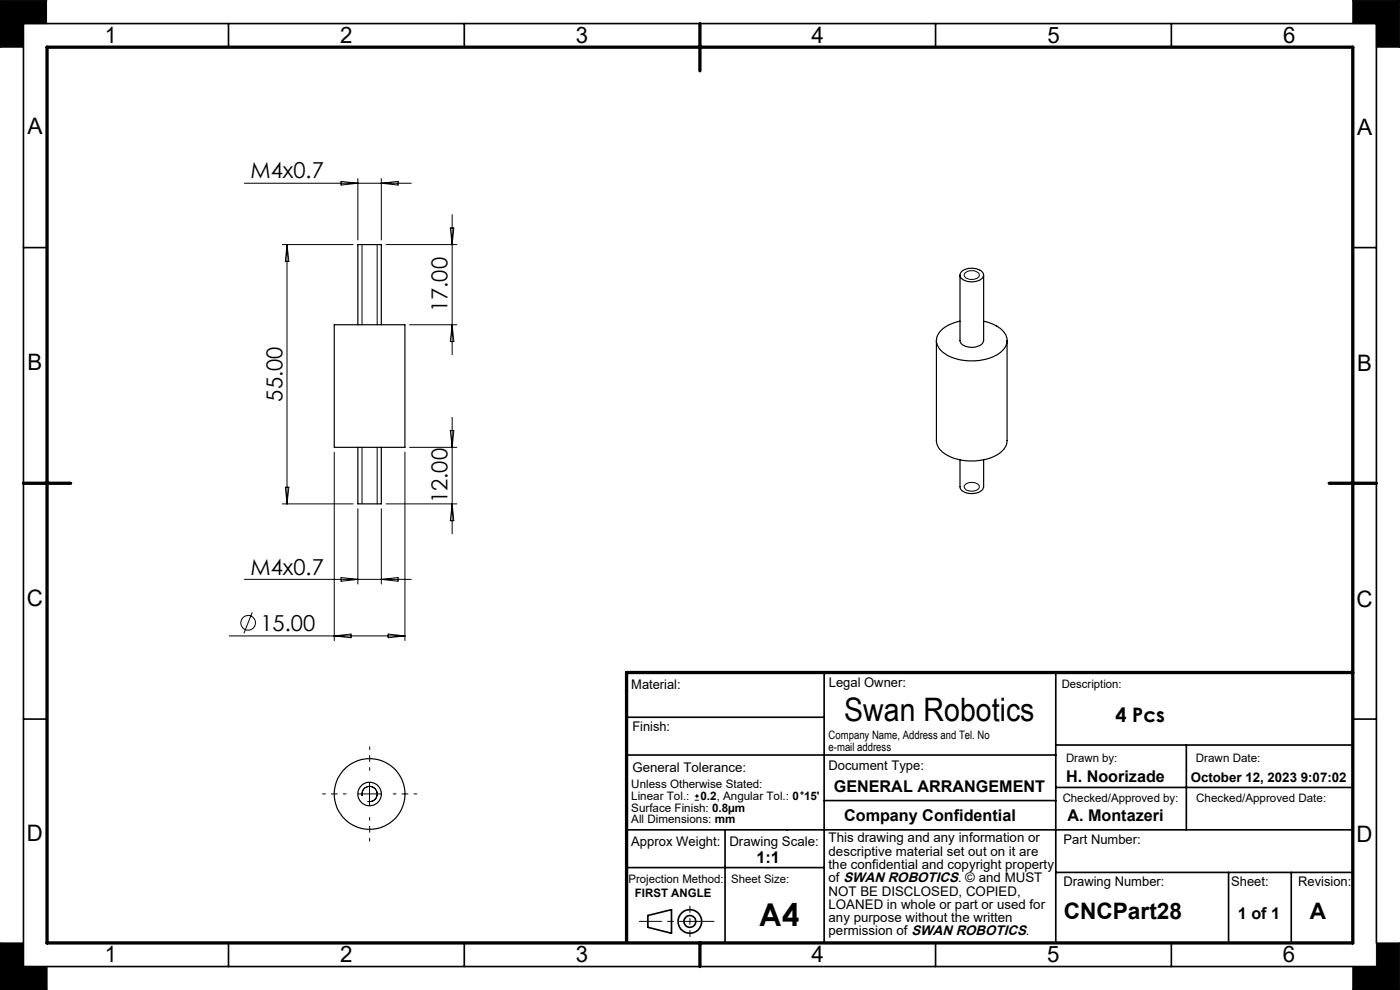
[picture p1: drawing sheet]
<svg xmlns="http://www.w3.org/2000/svg" width="297mm" height="210mm" viewBox="0 0 297 210" stroke-linecap="round" stroke-linejoin="round" font-family="sans-serif">
<g fill="none" stroke="#000" stroke-width=".25">
<path d="M203.7 58.3v13.9a1.99 1.99 0 0 0 2.3 1.5 2.38 2.38 0 0 0 2.7-1.5v-13.9M203.9 57.7a3.4 3.4 0 0 1 4.7 .3 1.49 1.49 0 0 1-1.7 1.7 3 3 0 0 1-3.2-1v-.4zM70.9 68.9h15v26h-15zM75.9 68.9v-17h5v17M198.6 72.2v21.2a3.9 3.9 0 0 0 2.9 3.4 11.4 11.4 0 0 0 10.8-.8 3.5 3.5 0 0 0 1.3-2.6v-21.2M203.7 68.1a6 6 0 0 0-5 3.5 3.6 3.6 0 0 0 2.3 3.8 11.5 11.5 0 0 0 11.3-.7 3 3 0 0 0-.5-5.3l-1.2-.7-1.9-.6M75.9 94.9v12h5v-12M203.7 97.5v5.7a2.04 2.04 0 0 0 2.3 1.5 2.35 2.35 0 0 0 2.7-1.5v-5.7"/>
<circle cx="78.4" cy="168.4" r="2.49"/>
<circle cx="78.4" cy="168.4" r="7.5"/>
</g>
<g fill="none" stroke="#000" stroke-width=".35">
<path d="M48.5 5v5M98.5 5v5M198.5 5v5M248.5 5v5M5 52.5h5M287 52.5h5M5 152.5h5M132.9 152.1h41.9M174.8 142.7v57.3M224 142.7v57M224 158h63M251.7 158v18"/>
<path d="M287 152.5h5M132.9 160.2h91.1M132.9 176h154.1M153.8 176v24M174.8 169.8h49.2M224 167h63M132.9 184h41.9M137.4 194.2l5.1-1.2v5l-5.1-1.3zM224 185.1h63M260.6 185.1v14.9M273.9 185.1v14.9M48.5 200v5"/>
<path d="M98.5 200v5M198.5 200v5M248.5 200v5M292 200v-195h-287v200h287"/>
<circle cx="146.3" cy="195.5" r="2.5"/>
<circle cx="146.4" cy="195.5" r="1.23"/>
</g>
<path d="M151.5 195.4h-15.9" fill="none" stroke="#000" stroke-width=".21" stroke-dasharray="15.2 1.3 1.3 1.3" stroke-dashoffset="7.9"/>
<path d="M146.4 192.2v6.5" fill="none" stroke="#000" stroke-width=".21" stroke-dasharray="15.2 1.3 1.3 1.3" stroke-dashoffset="13.9"/>
<g fill="none" stroke="#000" stroke-width=".21">
<path d="M10 0h-10v10h5v-5h5M287 0h10v10h-5v-5h-5zM51.8 38.9h35.4M72.4 38.5l3.5 .4-3.5 .4zM75.9 37.9v13M80.9 37.9v13M80.9 38.9l3.6-.4v.8zM59.9 51.9h15M60.9 51.9v55M60.9 51.9l.4 3.5h-.8zM76.8 51.9v17M80 51.9v17"/>
<path d="M81.9 51.9h15M95.5 48.4h.8l-.4 3.5zM95.9 45.5v29.7M204.8 57.8a2.04 2.04 0 0 1 3 .4 1.54 1.54 0 0 1-2.2 1 .86 .86 0 0 1-.9-.4 .86 .86 0 0 1 .1-1zM86.9 68.9h10M95.9 68.9l.4 3.6h-.8zM70.9 95.9v40M76.8 94.9v12M80 94.9v12M85.9 95.9v40M86.9 94.9h10M95.5 91.3h.8l-.4 3.6z"/>
<path d="M95.9 88.5v24.7M59.9 106.9h15M60.5 103.4h.8l-.4 3.5zM75.9 107.9v16M80.9 107.9v16M81.9 106.9h15M95.9 106.9l.4 3.5h-.8zM204.8 102.8a2.12 2.12 0 0 1 3 .3 1.54 1.54 0 0 1-2.2 1 .86 .86 0 0 1-.9-.4 .86 .86 0 0 1 .1-.9zM48.6 134.9h37.3M51.8 122.9h35.4M53.5 129.9l-1.7 4.4M70.9 134.9l3.6-.4v.8z"/>
<path d="M72.4 122.5l3.5 .4-3.5 .4zM80.9 122.9l3.6-.4v.8zM82.3 134.5l3.6 .4-3.6 .4zM75.9 168.4h5M76.8 168.8a1.62 1.62 0 0 1 1.5-2 1.62 1.62 0 0 1 1.7 1.8 1.62 1.62 0 0 1-2 1.4M78.4 165.9v5M147.4 169.7h.9M147.4 168.9h.9M147.8 168.4v.9M0 200h5v5h5v5h-10zM287 205h5v-5h5v10h-10z"/>
<circle cx="52.6" cy="132.1" r="1.56"/>
<circle cx="170.1" cy="168.2" r=".22"/>
</g>
<path d="M10 10h277v190h-277zM148.5 5v10M5 102.5h10M282 102.5h10M287 142.7h-154.1v57M148.5 200v5" fill="none" stroke="#000" stroke-width=".7"/>
<path d="M0 0v10h5v-5h5v-5zM0 200v10h10v-5h-5v-5zM292 200v5h-5v5h10v-10zM287 0v5h5v5h5v-10z" fill-rule="evenodd" fill="#000"/>
<path d="M73.4 168.4h-5M78.4 163.4v-5M78.4 173.4v5M83.4 168.4h5" fill="none" stroke="#000" stroke-width=".21" stroke-dasharray="15.2 1.3 1.3 1.3" stroke-dashoffset="14.6"/>
<text font-size="6.9" x="179.1" y="153">Swan Robotics</text>
<text font-size="6.7" x="161" y="196.3">A4</text>
<g font-size="4.8">
<text x="22.3" y="9.2">1</text>
<text x="72.2" y="9.2">2</text>
<text x="122.2" y="9.2">3</text>
<text x="172.2" y="9.2">4</text>
<text x="222.2" y="9.2">5</text>
<text x="272.2" y="9.2">6</text>
<text x="5.8" y="28.4">A</text>
<text x="287.9" y="28.7">A</text>
<text x="5.8" y="78.4">B</text>
<text x="287.9" y="78.7">B</text>
<text x="5.7" y="128.4">C</text>
<text x="287.8" y="128.7">C</text>
<text x="5.7" y="178.4">D</text>
<text x="287.8" y="178.7">D</text>
<text x="225.7" y="195">CNCPart28</text>
<text x="277.9" y="195">A</text>
<text x="22.2" y="204.1">1</text>
<text x="72.1" y="204.1">2</text>
<text x="122.1" y="204.1">3</text>
<text x="172.1" y="204.1">4</text>
<text x="222.1" y="204.1">5</text>
<text x="272.1" y="204.1">6</text>
</g>
<g font-size="4.7">
<text x="53.1" y="37.8">M4x0.7</text>
<text x="94.9" y="66.2" transform="rotate(-90 94.9 66.2)">17.00</text>
<text x="59.9" y="85.2" transform="rotate(-90 59.9 85.2)">55.00</text>
<text x="94.9" y="106.7" transform="rotate(-90 94.9 106.7)">12.00</text>
<text x="53.1" y="121.9">M4x0.7</text>
<text x="55.2" y="133.8">15.00</text>
</g>
<text font-size="4.2" x="236.6" y="153.1">4 Pcs</text>
<g font-size="3.4">
<text x="226.1" y="165.9">H. Noorizade</text>
<text x="176.9" y="168.1">GENERAL ARRANGEMENT</text>
<text x="179.1" y="174.1">Company Confidential</text>
<text x="226.4" y="174.1">A. Montazeri</text>
<text x="160.5" y="183.1">1:1</text>
<text x="262.6" y="195">1 of 1</text>
</g>
<g font-size="2.8">
<text x="133.9" y="146.3">Material:</text>
<text x="175.8" y="145.8">Legal Owner:</text>
<text x="134.2" y="155">Finish:</text>
<text x="134.2" y="163.7">General Tolerance:</text>
<text x="175.7" y="163.4">Document Type:</text>
<text x="252.6" y="165.9">October 12, 2023 9:07:02</text>
<text x="133.9" y="179.4">Approx Weight:</text>
<text x="154.7" y="179.4">Drawing Scale:</text>
<text x="175.8" y="178.7">This drawing and any information or</text>
<text x="225.6" y="179.1">Part Number:</text>
<text x="175.8" y="181.5">descriptive material set out on it are</text>
<text x="175.8" y="184.3">the confidential and copyright property</text>
<text x="175.8" y="187.1">of SWAN ROBOTICS. © and MUST</text>
<text x="175.8" y="190">NOT BE DISCLOSED, COPIED,</text>
<text x="225.6" y="187.9">Drawing Number:</text>
<text x="261.2" y="187.9">Sheet:</text>
<text x="275.4" y="187.9">Revision:</text>
<text x="175.8" y="192.8">LOANED in whole or part or used for</text>
<text x="175.8" y="195.6">any purpose without the written</text>
<text x="175.8" y="198.4">permission of SWAN ROBOTICS.</text>
</g>
<g font-size="2.5">
<text x="225.3" y="146">Description:</text>
<text x="175.8" y="156.8">Company Name, Address and Tel. No</text>
<text x="175.8" y="159.3">e-mail address</text>
<text x="226.1" y="161.5">Drawn by:</text>
<text x="253.7" y="161.5">Drawn Date:</text>
<text x="133.9" y="167.2">Unless Otherwise Stated:</text>
<text x="133.9" y="169.7">Linear Tol.:</text>
<text x="133.9" y="172.2">Surface Finish: 0.8µm</text>
<text x="148.6" y="169.7">0.2, Angular Tol.: 0</text>
<text x="170.6" y="169.7">15'</text>
<text x="225.4" y="170.2">Checked/Approved by:</text>
<text x="253.8" y="170.2">Checked/Approved Date:</text>
<text x="133.9" y="174.6">All Dimensions: mm</text>
<text x="133.4" y="187.4">Projection Method:</text>
<text x="134.7" y="190.2">FIRST ANGLE</text>
<text x="155.1" y="187.4">Sheet Size:</text>
</g>
</svg>
